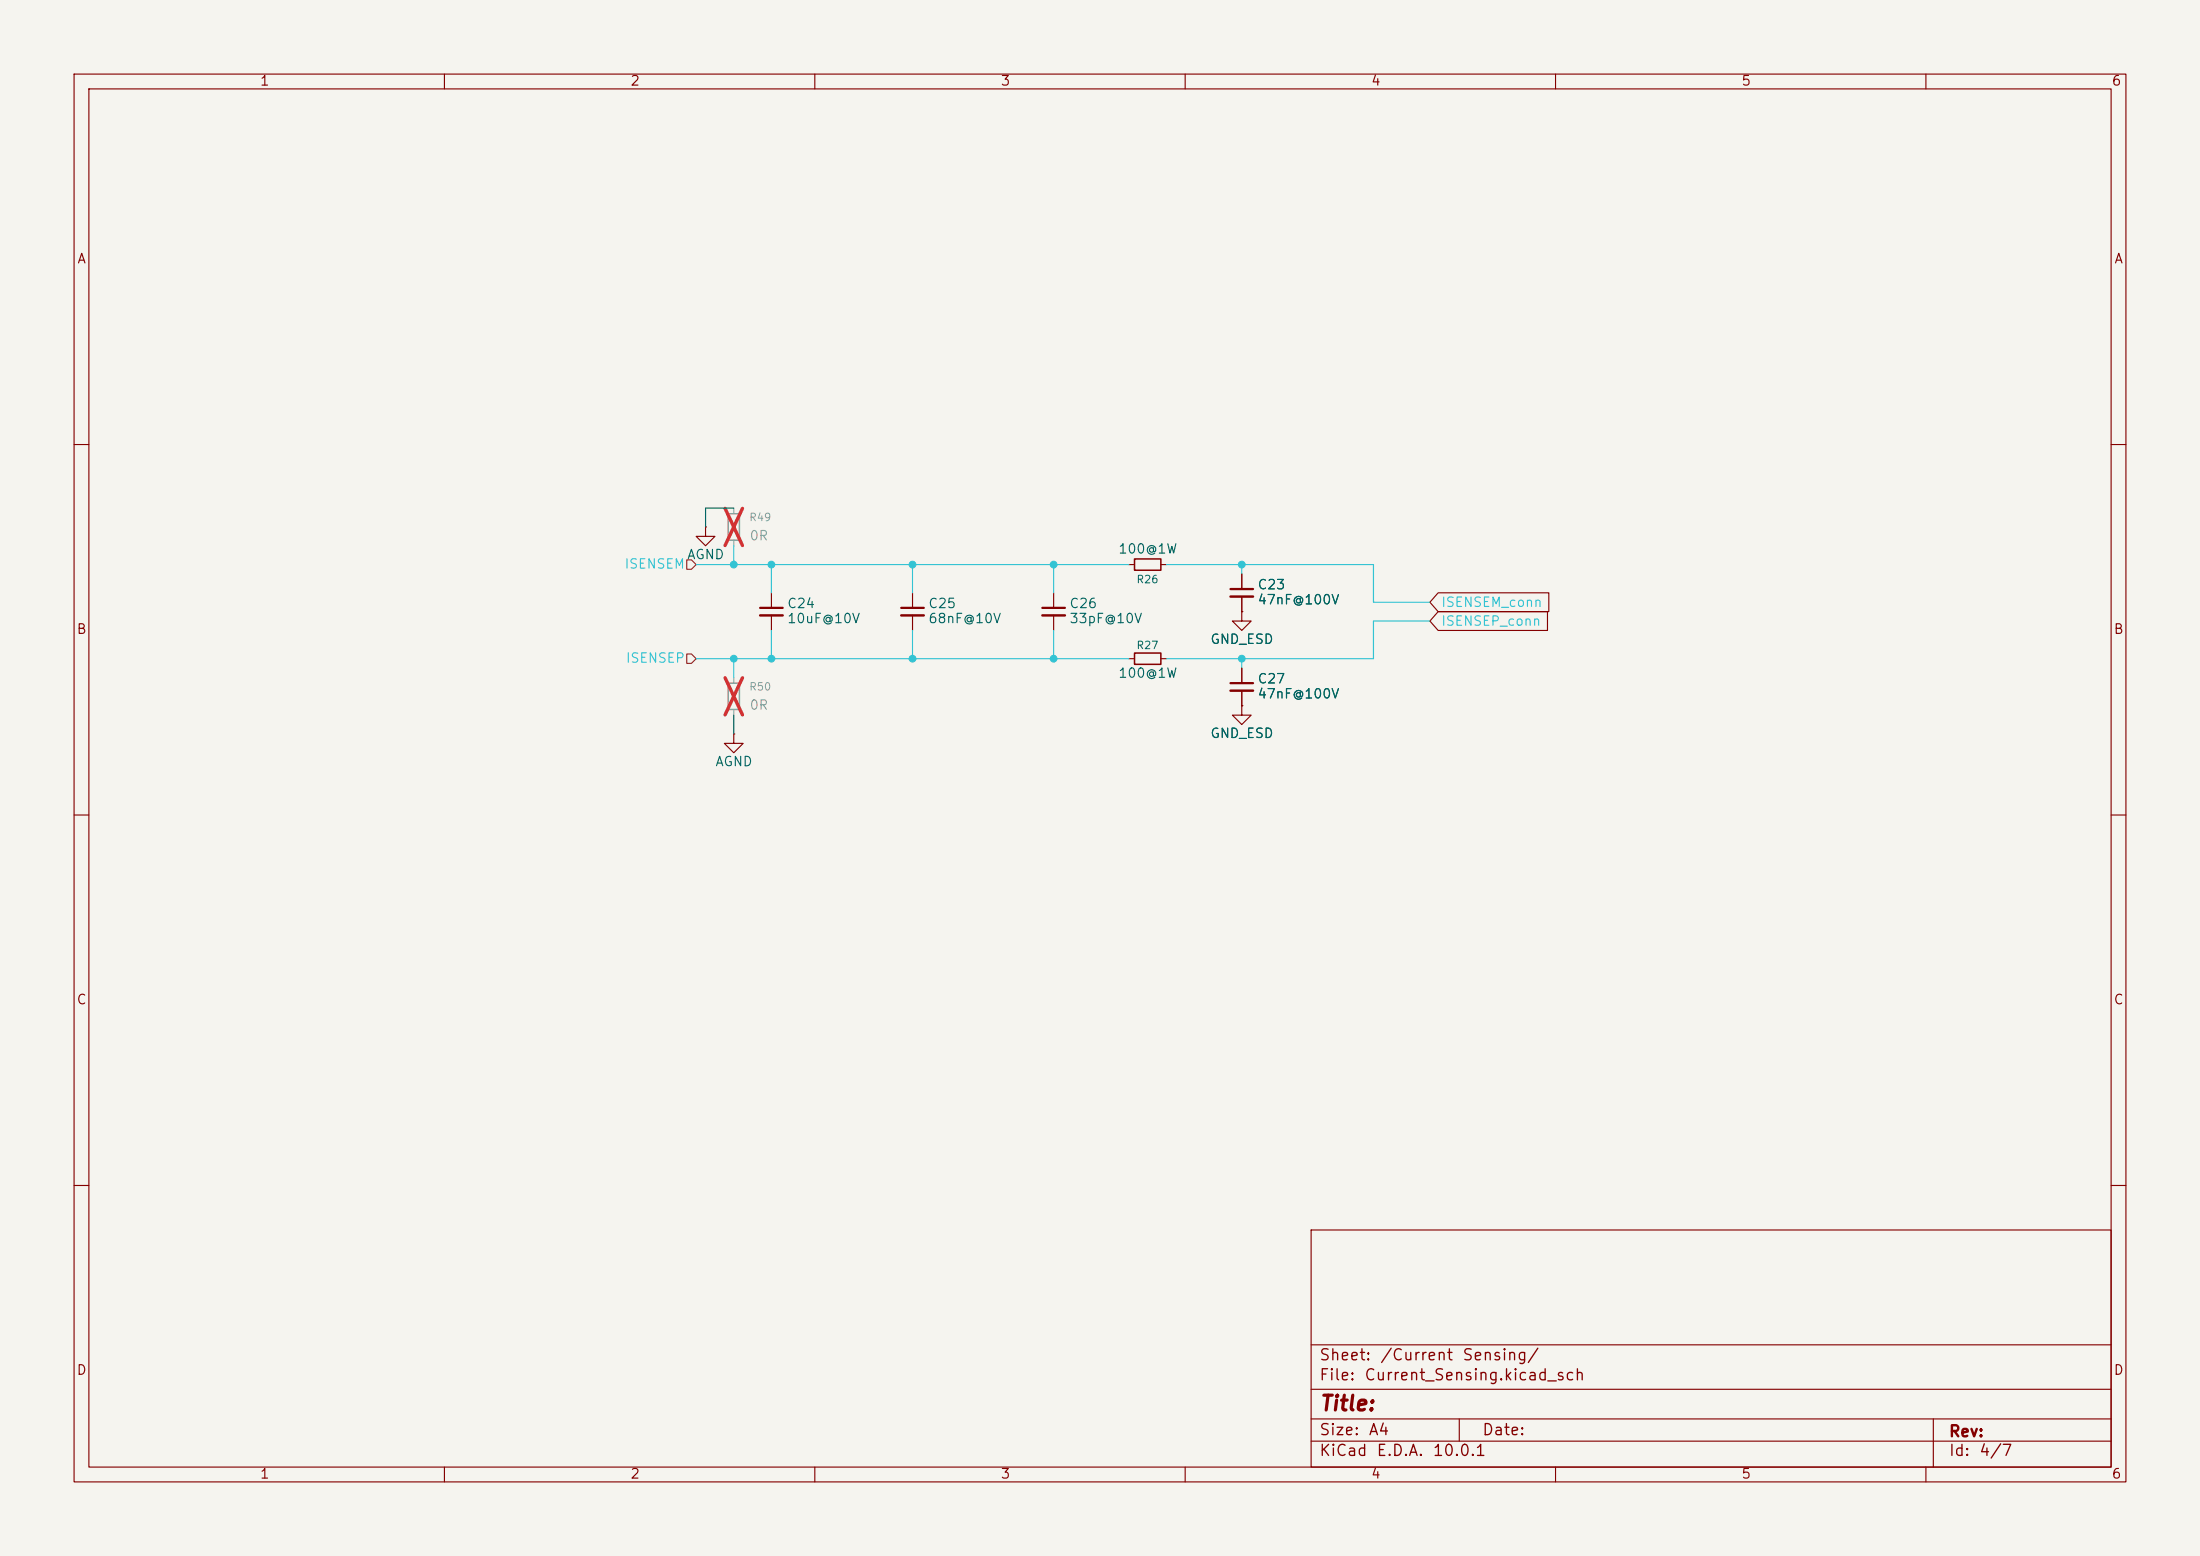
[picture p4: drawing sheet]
(kicad_sch
 (version 20260306)
 (generator "eeschema")
 (generator_version "10.0")
 (paper "A4")
 (lib_symbols
  (symbol "Device:C_Small"
   (pin_numbers (hide yes))
   (pin_names
    (offset 0.254) (hide yes)) (exclude_from_sim no) (in_bom yes) (on_board yes)
   (in_pos_files yes)
   (duplicate_pin_numbers_are_jumpers no)
   (property "Reference" "C" (at 0.254 1.778 0) (show_name no) (do_not_autoplace no) (effects (font (size 1.27 1.27)) (justify left)))
   (property "Value" "C_Small" (at 0.254 -2.032 0) (show_name no) (do_not_autoplace no) (effects (font (size 1.27 1.27)) (justify left)))
   (property "Footprint" "" (at 0 0 0) (show_name no) (do_not_autoplace no) (hide yes) (effects (font (size 1.27 1.27))))
   (property "Datasheet" "" (at 0 0 0) (show_name no) (do_not_autoplace no) (hide yes) (effects (font (size 1.27 1.27))))
   (property "Description" "Unpolarized capacitor, small symbol" (at 0 0 0) (show_name no) (do_not_autoplace no) (hide yes) (effects (font (size 1.27 1.27))))
   (symbol "C_Small_0_1"
    (polyline (pts (xy -1.524 0.508) (xy 1.524 0.508)) (stroke (width 0.3048) (type default)) (fill (type none)))
    (polyline (pts (xy -1.524 -0.508) (xy 1.524 -0.508)) (stroke (width 0.3302) (type default)) (fill (type none))))
   (symbol "C_Small_1_1"
    (pin passive line (at 0 2.54 270) (length 2.032) (name "" (effects (font (size 1.27 1.27)))) (number "1" (effects (font (size 1.27 1.27)))))
    (pin passive line (at 0 -2.54 90) (length 2.032) (name "" (effects (font (size 1.27 1.27)))) (number "2" (effects (font (size 1.27 1.27))))))
   (embedded_fonts no))
  (symbol "Device:R_Small"
   (pin_numbers (hide yes))
   (pin_names
    (offset 0.254) (hide yes)) (exclude_from_sim no) (in_bom yes) (on_board yes)
   (in_pos_files yes)
   (duplicate_pin_numbers_are_jumpers no)
   (property "Reference" "R" (at 0 0 90) (show_name no) (do_not_autoplace no) (effects (font (size 1.016 1.016))))
   (property "Value" "R_Small" (at 1.778 0 90) (show_name no) (do_not_autoplace no) (effects (font (size 1.27 1.27))))
   (property "Footprint" "" (at 0 0 0) (show_name no) (do_not_autoplace no) (hide yes) (effects (font (size 1.27 1.27))))
   (property "Datasheet" "" (at 0 0 0) (show_name no) (do_not_autoplace no) (hide yes) (effects (font (size 1.27 1.27))))
   (property "Description" "Resistor, small symbol" (at 0 0 0) (show_name no) (do_not_autoplace no) (hide yes) (effects (font (size 1.27 1.27))))
   (symbol "R_Small_0_1"
    (rectangle (start -0.762 1.778) (end 0.762 -1.778) (stroke (width 0.2032) (type default)) (fill (type none))))
   (symbol "R_Small_1_1"
    (pin passive line (at 0 2.54 270) (length 0.762) (name "" (effects (font (size 1.27 1.27)))) (number "1" (effects (font (size 1.27 1.27)))))
    (pin passive line (at 0 -2.54 90) (length 0.762) (name "" (effects (font (size 1.27 1.27)))) (number "2" (effects (font (size 1.27 1.27))))))
   (embedded_fonts no))
  (symbol "power:GND"
   (power global)
   (pin_numbers (hide yes))
   (pin_names
    (offset 0) (hide yes)) (exclude_from_sim no) (in_bom yes) (on_board yes)
   (in_pos_files yes)
   (duplicate_pin_numbers_are_jumpers no)
   (property "Reference" "#PWR" (at 0 -6.35 0) (show_name no) (do_not_autoplace no) (hide yes) (effects (font (size 1.27 1.27))))
   (property "Value" "GND" (at 0 -3.81 0) (show_name no) (do_not_autoplace no) (effects (font (size 1.27 1.27))))
   (property "Footprint" "" (at 0 0 0) (show_name no) (do_not_autoplace no) (hide yes) (effects (font (size 1.27 1.27))))
   (property "Datasheet" "" (at 0 0 0) (show_name no) (do_not_autoplace no) (hide yes) (effects (font (size 1.27 1.27))))
   (property "Description" "Power symbol creates a global label with name \"GND\" , ground" (at 0 0 0) (show_name no) (do_not_autoplace no) (hide yes) (effects (font (size 1.27 1.27))))
   (symbol "GND_0_1"
    (polyline (pts (xy 0 0) (xy 0 -1.27) (xy 1.27 -1.27) (xy 0 -2.54) (xy -1.27 -1.27) (xy 0 -1.27)) (stroke (width 0) (type default)) (fill (type none))))
   (symbol "GND_1_1"
    (pin power_in line (at 0 0 270) (length 0) (name "" (effects (font (size 1.27 1.27)))) (number "1" (effects (font (size 1.27 1.27))))))
   (embedded_fonts no)))
 (junction
  (at 104.14 76.2)
  (diameter 0)
  (color 0 0 0 0))
 (junction
  (at 142.24 88.9)
  (diameter 0)
  (color 0 0 0 0))
 (junction
  (at 99.06 76.2)
  (diameter 0)
  (color 0 0 0 0))
 (junction
  (at 104.14 88.9)
  (diameter 0)
  (color 0 0 0 0))
 (junction
  (at 123.19 88.9)
  (diameter 0)
  (color 0 0 0 0))
 (junction
  (at 142.24 76.2)
  (diameter 0)
  (color 0 0 0 0))
 (junction
  (at 123.19 76.2)
  (diameter 0)
  (color 0 0 0 0))
 (junction
  (at 167.64 76.2)
  (diameter 0)
  (color 0 0 0 0))
 (junction
  (at 99.06 88.9)
  (diameter 0)
  (color 0 0 0 0))
 (junction
  (at 167.64 88.9)
  (diameter 0)
  (color 0 0 0 0))
 (wire
  (pts (xy 167.64 88.9) (xy 167.64 90.17))
  (stroke (width 0) (type default)))
 (wire
  (pts (xy 104.14 88.9) (xy 99.06 88.9))
  (stroke (width 0) (type default)))
 (wire
  (pts (xy 104.14 88.9) (xy 123.19 88.9))
  (stroke (width 0) (type default)))
 (wire
  (pts (xy 167.64 76.2) (xy 185.42 76.2))
  (stroke (width 0) (type default)))
 (wire
  (pts (xy 185.42 81.28) (xy 185.42 76.2))
  (stroke (width 0) (type default)))
 (wire
  (pts (xy 167.64 88.9) (xy 185.42 88.9))
  (stroke (width 0) (type default)))
 (wire
  (pts (xy 193.04 83.82) (xy 185.42 83.82))
  (stroke (width 0) (type default)))
 (wire
  (pts (xy 142.24 88.9) (xy 152.4 88.9))
  (stroke (width 0) (type default)))
 (wire
  (pts (xy 104.14 76.2) (xy 123.19 76.2))
  (stroke (width 0) (type default)))
 (wire
  (pts (xy 123.19 88.9) (xy 142.24 88.9))
  (stroke (width 0) (type default)))
 (wire
  (pts (xy 104.14 76.2) (xy 99.06 76.2))
  (stroke (width 0) (type default)))
 (wire
  (pts (xy 123.19 76.2) (xy 142.24 76.2))
  (stroke (width 0) (type default)))
 (wire
  (pts (xy 142.24 85.09) (xy 142.24 88.9))
  (stroke (width 0) (type default)))
 (wire
  (pts (xy 99.06 88.9) (xy 93.98 88.9))
  (stroke (width 0) (type default)))
 (wire
  (pts (xy 99.06 88.9) (xy 99.06 91.44))
  (stroke (width 0) (type default)))
 (wire
  (pts (xy 99.06 96.52) (xy 99.06 99.06))
  (stroke (width 0) (type default)))
 (wire
  (pts (xy 157.48 76.2) (xy 167.64 76.2))
  (stroke (width 0) (type default)))
 (wire
  (pts (xy 123.19 85.09) (xy 123.19 88.9))
  (stroke (width 0) (type default)))
 (wire
  (pts (xy 104.14 80.01) (xy 104.14 76.2))
  (stroke (width 0) (type default)))
 (wire
  (pts (xy 142.24 76.2) (xy 152.4 76.2))
  (stroke (width 0) (type default)))
 (wire
  (pts (xy 142.24 80.01) (xy 142.24 76.2))
  (stroke (width 0) (type default)))
 (wire
  (pts (xy 99.06 76.2) (xy 99.06 73.66))
  (stroke (width 0) (type default)))
 (wire
  (pts (xy 95.25 68.58) (xy 95.25 71.12))
  (stroke (width 0) (type default)))
 (wire
  (pts (xy 157.48 88.9) (xy 167.64 88.9))
  (stroke (width 0) (type default)))
 (wire
  (pts (xy 185.42 83.82) (xy 185.42 88.9))
  (stroke (width 0) (type default)))
 (wire
  (pts (xy 99.06 68.58) (xy 95.25 68.58))
  (stroke (width 0) (type default)))
 (wire
  (pts (xy 104.14 85.09) (xy 104.14 88.9))
  (stroke (width 0) (type default)))
 (wire
  (pts (xy 123.19 80.01) (xy 123.19 76.2))
  (stroke (width 0) (type default)))
 (wire
  (pts (xy 99.06 76.2) (xy 93.98 76.2))
  (stroke (width 0) (type default)))
 (wire
  (pts (xy 167.64 76.2) (xy 167.64 77.47))
  (stroke (width 0) (type default)))
 (wire
  (pts (xy 193.04 81.28) (xy 185.42 81.28))
  (stroke (width 0) (type default)))
 (global_label "ISENSEP_conn"
  (shape input)
  (at 193.04 83.82 0)
  (fields_autoplaced yes)
  (effects (font (size 1.27 1.27)) (justify left))
  (property "Intersheetrefs" "${INTERSHEET_REFS}" (at 209.4507 83.82 0) (hide yes) (show_name no) (do_not_autoplace no) (effects (font (size 1.27 1.27)) (justify left))))
 (global_label "ISENSEM_conn"
  (shape input)
  (at 193.04 81.28 0)
  (fields_autoplaced yes)
  (effects (font (size 1.27 1.27)) (justify left))
  (property "Intersheetrefs" "${INTERSHEET_REFS}" (at 209.6321 81.28 0) (hide yes) (show_name no) (do_not_autoplace no) (effects (font (size 1.27 1.27)) (justify left))))
 (hierarchical_label "ISENSEP"
  (shape input)
  (at 93.98 88.9 180)
  (effects (font (size 1.27 1.27)) (justify right)))
 (hierarchical_label "ISENSEM"
  (shape input)
  (at 93.98 76.2 180)
  (effects (font (size 1.27 1.27)) (justify right)))
 (symbol
  (lib_id "power:GND")
  (at 95.25 71.12 0)
  (unit 1)
  (body_style 1)
  (exclude_from_sim no)
  (in_bom yes)
  (on_board yes)
  (in_pos_files yes)
  (dnp no)
  (property "Reference" "#PWR071" (at 95.25 77.47 0) (hide yes) (show_name no) (do_not_autoplace no) (effects (font (size 1.27 1.27))))
  (property "Value" "AGND" (at 95.25 74.93 0) (show_name no) (do_not_autoplace no) (effects (font (size 1.27 1.27))))
  (property "Footprint" "" (at 95.25 71.12 0) (hide yes) (show_name no) (do_not_autoplace no) (effects (font (size 1.27 1.27))))
  (property "Datasheet" "" (at 95.25 71.12 0) (hide yes) (show_name no) (do_not_autoplace no) (effects (font (size 1.27 1.27))))
  (property "Description" "Power symbol creates a global label with name \"GND\" , ground" (at 95.25 71.12 0) (hide yes) (show_name no) (do_not_autoplace no) (effects (font (size 1.27 1.27))))
  (pin "1"))
 (symbol
  (lib_id "power:GND")
  (at 99.06 99.06 0)
  (unit 1)
  (body_style 1)
  (exclude_from_sim no)
  (in_bom yes)
  (on_board yes)
  (in_pos_files yes)
  (dnp no)
  (property "Reference" "#PWR072" (at 99.06 105.41 0) (hide yes) (show_name no) (do_not_autoplace no) (effects (font (size 1.27 1.27))))
  (property "Value" "AGND" (at 99.06 102.87 0) (show_name no) (do_not_autoplace no) (effects (font (size 1.27 1.27))))
  (property "Footprint" "" (at 99.06 99.06 0) (hide yes) (show_name no) (do_not_autoplace no) (effects (font (size 1.27 1.27))))
  (property "Datasheet" "" (at 99.06 99.06 0) (hide yes) (show_name no) (do_not_autoplace no) (effects (font (size 1.27 1.27))))
  (property "Description" "Power symbol creates a global label with name \"GND\" , ground" (at 99.06 99.06 0) (hide yes) (show_name no) (do_not_autoplace no) (effects (font (size 1.27 1.27))))
  (pin "1"))
 (symbol
  (lib_id "Device:C_Small")
  (at 167.64 92.71 0)
  (unit 1)
  (body_style 1)
  (exclude_from_sim no)
  (in_bom yes)
  (on_board yes)
  (in_pos_files yes)
  (dnp no)
  (property "Reference" "C27" (at 169.672 91.694 0) (show_name no) (do_not_autoplace no) (effects (font (size 1.27 1.27)) (justify left)))
  (property "Value" "47nF@100V" (at 169.672 93.726 0) (show_name no) (do_not_autoplace no) (effects (font (size 1.27 1.27)) (justify left)))
  (property "Footprint" "Capacitor_SMD:C_0603_1608Metric_Pad1.08x0.95mm_HandSolder" (at 167.64 92.71 0) (hide yes) (show_name no) (do_not_autoplace no) (effects (font (size 1.27 1.27))))
  (property "Datasheet" "" (at 167.64 92.71 0) (hide yes) (show_name no) (do_not_autoplace no) (effects (font (size 1.27 1.27))))
  (property "Description" "Unpolarized capacitor, small symbol" (at 167.64 92.71 0) (hide yes) (show_name no) (do_not_autoplace no) (effects (font (size 1.27 1.27))))
  (pin "2")
  (pin "1"))
 (symbol
  (lib_id "Device:C_Small")
  (at 104.14 82.55 0)
  (unit 1)
  (body_style 1)
  (exclude_from_sim no)
  (in_bom yes)
  (on_board yes)
  (in_pos_files yes)
  (dnp no)
  (property "Reference" "C24" (at 106.172 81.534 0) (show_name no) (do_not_autoplace no) (effects (font (size 1.27 1.27)) (justify left)))
  (property "Value" "10uF@10V" (at 106.172 83.566 0) (show_name no) (do_not_autoplace no) (effects (font (size 1.27 1.27)) (justify left)))
  (property "Footprint" "Capacitor_SMD:C_1210_3225Metric_Pad1.33x2.70mm_HandSolder" (at 104.14 82.55 0) (hide yes) (show_name no) (do_not_autoplace no) (effects (font (size 1.27 1.27))))
  (property "Datasheet" "" (at 104.14 82.55 0) (hide yes) (show_name no) (do_not_autoplace no) (effects (font (size 1.27 1.27))))
  (property "Description" "Unpolarized capacitor, small symbol" (at 104.14 82.55 0) (hide yes) (show_name no) (do_not_autoplace no) (effects (font (size 1.27 1.27))))
  (pin "2")
  (pin "1"))
 (symbol
  (lib_id "power:GND")
  (at 167.64 82.55 0)
  (unit 1)
  (body_style 1)
  (exclude_from_sim no)
  (in_bom yes)
  (on_board yes)
  (in_pos_files yes)
  (dnp no)
  (property "Reference" "#PWR025" (at 167.64 88.9 0) (hide yes) (show_name no) (do_not_autoplace no) (effects (font (size 1.27 1.27))))
  (property "Value" "GND_ESD" (at 167.64 86.36 0) (show_name no) (do_not_autoplace no) (effects (font (size 1.27 1.27))))
  (property "Footprint" "" (at 167.64 82.55 0) (hide yes) (show_name no) (do_not_autoplace no) (effects (font (size 1.27 1.27))))
  (property "Datasheet" "" (at 167.64 82.55 0) (hide yes) (show_name no) (do_not_autoplace no) (effects (font (size 1.27 1.27))))
  (property "Description" "Power symbol creates a global label with name \"GND\" , ground" (at 167.64 82.55 0) (hide yes) (show_name no) (do_not_autoplace no) (effects (font (size 1.27 1.27))))
  (pin "1"))
 (symbol
  (lib_id "Device:R_Small")
  (at 99.06 93.98 0)
  (unit 1)
  (body_style 1)
  (exclude_from_sim no)
  (in_bom yes)
  (on_board yes)
  (in_pos_files yes)
  (dnp yes)
  (fields_autoplaced yes)
  (property "Reference" "R50" (at 101.092 92.71 0) (show_name no) (do_not_autoplace no) (effects (font (size 1.016 1.016)) (justify left)))
  (property "Value" "0R" (at 101.092 95.25 0) (show_name no) (do_not_autoplace no) (effects (font (size 1.27 1.27)) (justify left)))
  (property "Footprint" "Resistor_SMD:R_0603_1608Metric_Pad0.98x0.95mm_HandSolder" (at 99.06 93.98 0) (hide yes) (show_name no) (do_not_autoplace no) (effects (font (size 1.27 1.27))))
  (property "Datasheet" "" (at 99.06 93.98 0) (hide yes) (show_name no) (do_not_autoplace no) (effects (font (size 1.27 1.27))))
  (property "Description" "Resistor, small symbol" (at 99.06 93.98 0) (hide yes) (show_name no) (do_not_autoplace no) (effects (font (size 1.27 1.27))))
  (pin "1")
  (pin "2"))
 (symbol
  (lib_id "Device:C_Small")
  (at 123.19 82.55 0)
  (unit 1)
  (body_style 1)
  (exclude_from_sim no)
  (in_bom yes)
  (on_board yes)
  (in_pos_files yes)
  (dnp no)
  (property "Reference" "C25" (at 125.222 81.534 0) (show_name no) (do_not_autoplace no) (effects (font (size 1.27 1.27)) (justify left)))
  (property "Value" "68nF@10V" (at 125.222 83.566 0) (show_name no) (do_not_autoplace no) (effects (font (size 1.27 1.27)) (justify left)))
  (property "Footprint" "Capacitor_SMD:C_0603_1608Metric_Pad1.08x0.95mm_HandSolder" (at 123.19 82.55 0) (hide yes) (show_name no) (do_not_autoplace no) (effects (font (size 1.27 1.27))))
  (property "Datasheet" "" (at 123.19 82.55 0) (hide yes) (show_name no) (do_not_autoplace no) (effects (font (size 1.27 1.27))))
  (property "Description" "Unpolarized capacitor, small symbol" (at 123.19 82.55 0) (hide yes) (show_name no) (do_not_autoplace no) (effects (font (size 1.27 1.27))))
  (pin "2")
  (pin "1"))
 (symbol
  (lib_id "Device:R_Small")
  (at 154.94 76.2 90)
  (unit 1)
  (body_style 1)
  (exclude_from_sim no)
  (in_bom yes)
  (on_board yes)
  (in_pos_files yes)
  (dnp no)
  (property "Reference" "R26" (at 154.94 78.232 90) (show_name no) (do_not_autoplace no) (effects (font (size 1.016 1.016))))
  (property "Value" "100@1W" (at 154.94 74.168 90) (show_name no) (do_not_autoplace no) (effects (font (size 1.27 1.27))))
  (property "Footprint" "Resistor_SMD:R_2512_6332Metric_Pad1.40x3.35mm_HandSolder" (at 154.94 76.2 0) (hide yes) (show_name no) (do_not_autoplace no) (effects (font (size 1.27 1.27))))
  (property "Datasheet" "" (at 154.94 76.2 0) (hide yes) (show_name no) (do_not_autoplace no) (effects (font (size 1.27 1.27))))
  (property "Description" "Resistor, small symbol" (at 154.94 76.2 0) (hide yes) (show_name no) (do_not_autoplace no) (effects (font (size 1.27 1.27))))
  (pin "1")
  (pin "2"))
 (symbol
  (lib_id "power:GND")
  (at 167.64 95.25 0)
  (unit 1)
  (body_style 1)
  (exclude_from_sim no)
  (in_bom yes)
  (on_board yes)
  (in_pos_files yes)
  (dnp no)
  (property "Reference" "#PWR026" (at 167.64 101.6 0) (hide yes) (show_name no) (do_not_autoplace no) (effects (font (size 1.27 1.27))))
  (property "Value" "GND_ESD" (at 167.64 99.06 0) (show_name no) (do_not_autoplace no) (effects (font (size 1.27 1.27))))
  (property "Footprint" "" (at 167.64 95.25 0) (hide yes) (show_name no) (do_not_autoplace no) (effects (font (size 1.27 1.27))))
  (property "Datasheet" "" (at 167.64 95.25 0) (hide yes) (show_name no) (do_not_autoplace no) (effects (font (size 1.27 1.27))))
  (property "Description" "Power symbol creates a global label with name \"GND\" , ground" (at 167.64 95.25 0) (hide yes) (show_name no) (do_not_autoplace no) (effects (font (size 1.27 1.27))))
  (pin "1"))
 (symbol
  (lib_id "Device:C_Small")
  (at 142.24 82.55 0)
  (unit 1)
  (body_style 1)
  (exclude_from_sim no)
  (in_bom yes)
  (on_board yes)
  (in_pos_files yes)
  (dnp no)
  (property "Reference" "C26" (at 144.272 81.534 0) (show_name no) (do_not_autoplace no) (effects (font (size 1.27 1.27)) (justify left)))
  (property "Value" "33pF@10V" (at 144.272 83.566 0) (show_name no) (do_not_autoplace no) (effects (font (size 1.27 1.27)) (justify left)))
  (property "Footprint" "Capacitor_SMD:C_0603_1608Metric_Pad1.08x0.95mm_HandSolder" (at 142.24 82.55 0) (hide yes) (show_name no) (do_not_autoplace no) (effects (font (size 1.27 1.27))))
  (property "Datasheet" "" (at 142.24 82.55 0) (hide yes) (show_name no) (do_not_autoplace no) (effects (font (size 1.27 1.27))))
  (property "Description" "Unpolarized capacitor, small symbol" (at 142.24 82.55 0) (hide yes) (show_name no) (do_not_autoplace no) (effects (font (size 1.27 1.27))))
  (pin "2")
  (pin "1"))
 (symbol
  (lib_id "Device:R_Small")
  (at 99.06 71.12 0)
  (unit 1)
  (body_style 1)
  (exclude_from_sim no)
  (in_bom yes)
  (on_board yes)
  (in_pos_files yes)
  (dnp yes)
  (fields_autoplaced yes)
  (property "Reference" "R49" (at 101.092 69.85 0) (show_name no) (do_not_autoplace no) (effects (font (size 1.016 1.016)) (justify left)))
  (property "Value" "0R" (at 101.092 72.39 0) (show_name no) (do_not_autoplace no) (effects (font (size 1.27 1.27)) (justify left)))
  (property "Footprint" "Resistor_SMD:R_0603_1608Metric_Pad0.98x0.95mm_HandSolder" (at 99.06 71.12 0) (hide yes) (show_name no) (do_not_autoplace no) (effects (font (size 1.27 1.27))))
  (property "Datasheet" "" (at 99.06 71.12 0) (hide yes) (show_name no) (do_not_autoplace no) (effects (font (size 1.27 1.27))))
  (property "Description" "Resistor, small symbol" (at 99.06 71.12 0) (hide yes) (show_name no) (do_not_autoplace no) (effects (font (size 1.27 1.27))))
  (pin "1")
  (pin "2"))
 (symbol
  (lib_id "Device:R_Small")
  (at 154.94 88.9 270)
  (mirror x)
  (unit 1)
  (body_style 1)
  (exclude_from_sim no)
  (in_bom yes)
  (on_board yes)
  (in_pos_files yes)
  (dnp no)
  (property "Reference" "R27" (at 154.94 87.122 90) (show_name no) (do_not_autoplace no) (effects (font (size 1.016 1.016))))
  (property "Value" "100@1W" (at 154.94 90.932 90) (show_name no) (do_not_autoplace no) (effects (font (size 1.27 1.27))))
  (property "Footprint" "Resistor_SMD:R_2512_6332Metric_Pad1.40x3.35mm_HandSolder" (at 154.94 88.9 0) (hide yes) (show_name no) (do_not_autoplace no) (effects (font (size 1.27 1.27))))
  (property "Datasheet" "" (at 154.94 88.9 0) (hide yes) (show_name no) (do_not_autoplace no) (effects (font (size 1.27 1.27))))
  (property "Description" "Resistor, small symbol" (at 154.94 88.9 0) (hide yes) (show_name no) (do_not_autoplace no) (effects (font (size 1.27 1.27))))
  (pin "2")
  (pin "1"))
 (symbol
  (lib_id "Device:C_Small")
  (at 167.64 80.01 0)
  (unit 1)
  (body_style 1)
  (exclude_from_sim no)
  (in_bom yes)
  (on_board yes)
  (in_pos_files yes)
  (dnp no)
  (property "Reference" "C23" (at 169.672 78.994 0) (show_name no) (do_not_autoplace no) (effects (font (size 1.27 1.27)) (justify left)))
  (property "Value" "47nF@100V" (at 169.672 81.026 0) (show_name no) (do_not_autoplace no) (effects (font (size 1.27 1.27)) (justify left)))
  (property "Footprint" "Capacitor_SMD:C_0603_1608Metric_Pad1.08x0.95mm_HandSolder" (at 167.64 80.01 0) (hide yes) (show_name no) (do_not_autoplace no) (effects (font (size 1.27 1.27))))
  (property "Datasheet" "" (at 167.64 80.01 0) (hide yes) (show_name no) (do_not_autoplace no) (effects (font (size 1.27 1.27))))
  (property "Description" "Unpolarized capacitor, small symbol" (at 167.64 80.01 0) (hide yes) (show_name no) (do_not_autoplace no) (effects (font (size 1.27 1.27))))
  (pin "2")
  (pin "1")))
